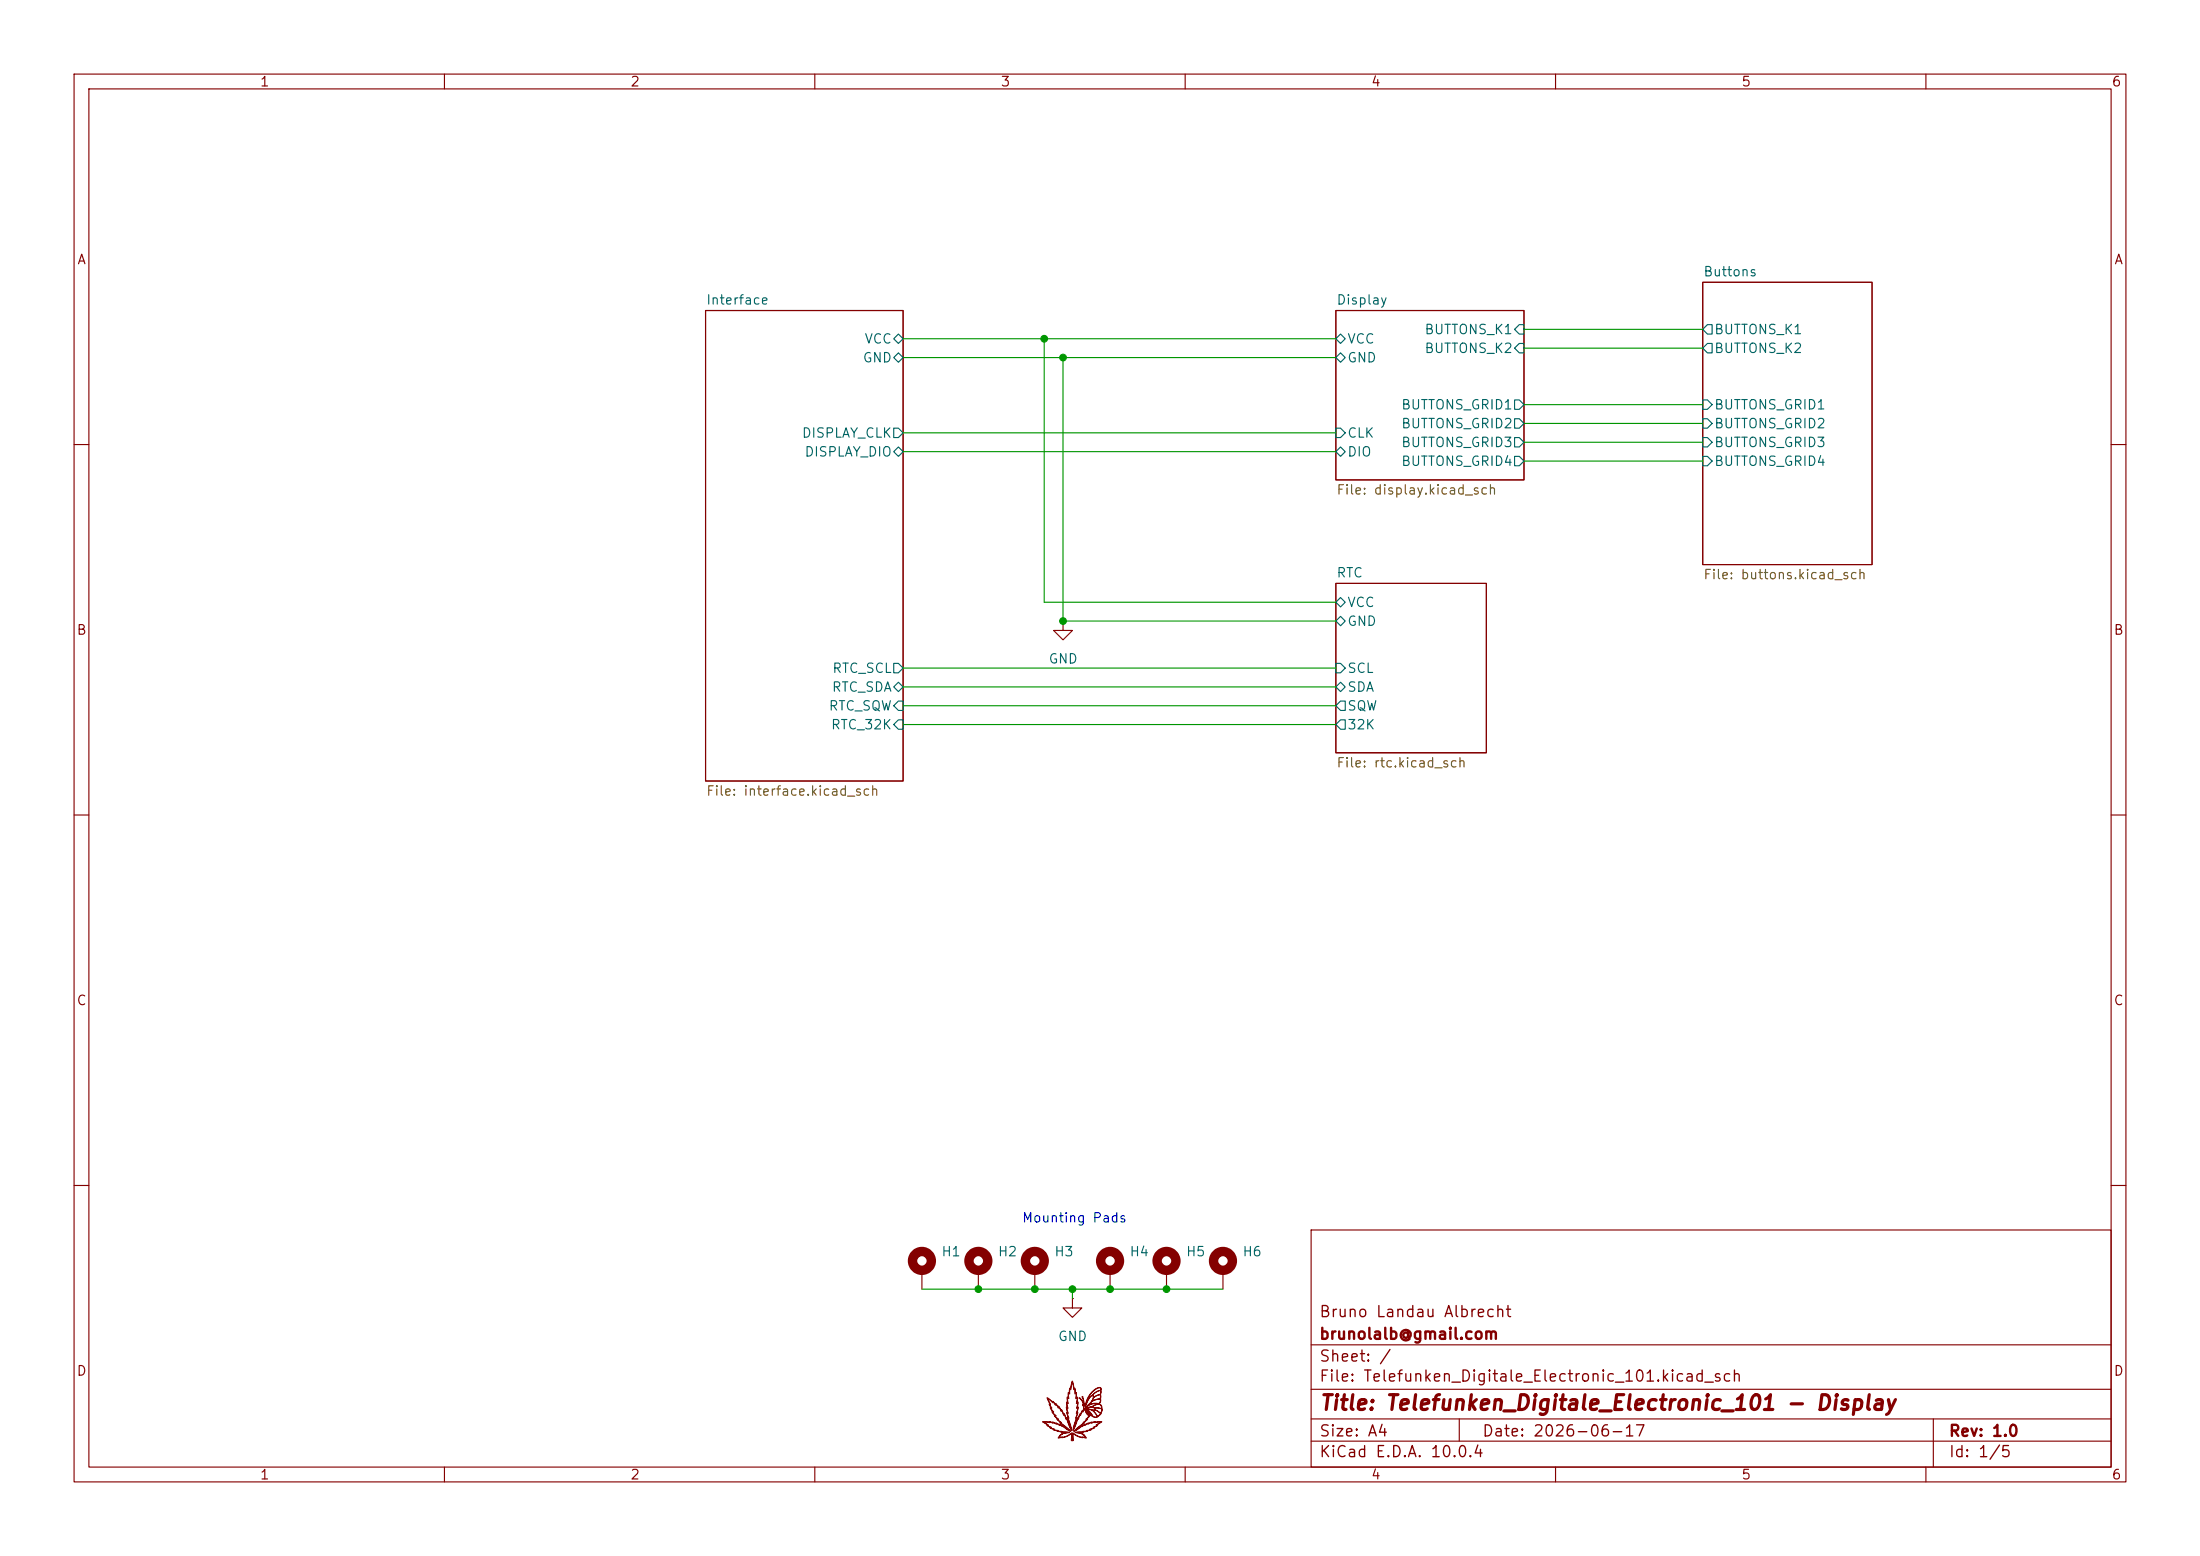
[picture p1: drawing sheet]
<svg xmlns="http://www.w3.org/2000/svg" width="297mm" height="210mm" viewBox="0 0 297 210" stroke-linecap="round" stroke-linejoin="round" font-family="sans-serif">
<g fill="none" stroke="#840000" stroke-width=".15">
<path d="M10 10h277v190h-277zM12 12h273v186h-273zM60 10v2M110 10v2M160 10v2M210 10v2M260 10v2M229.9 38.1h22.8v38.1h-22.8zM95.2 41.9h26.7v63.5h-26.7zM180.3 41.9h25.4v22.9h-25.4zM10 60h2M180.3 78.7h20.4v22.9h-20.4z"/>
<path d="M285 60h2M143.5 83.8v1.3h1.3l-1.3 1.3-1.3-1.3h1.3M143.5 83.8h.1M10 110h2M285 110h2M10 160h2M124.5 171.5v2.5M132.1 171.5v2.5M139.7 171.5v2.5M144.8 175.3v1.2h1.2l-1.2 1.3-1.3-1.3h1.3M144.8 175.3h.1M149.9 171.5v2.5"/>
<path d="M157.5 171.5v2.5M165.1 171.5v2.5M177 166h108v32h-108zM285 160h2M60 198v2M110 198v2M160 198v2M177 194.5h108M177 191.5h108M177 187.5h108M177 181.5h108M197 191.5v3"/>
<path d="M210 198v2M260 198v2M261 191.5v6.5"/>
</g>
<g fill="none" stroke="#006464" stroke-width=".15">
<path d="M120.6 48.3l.7-.7 .6 .7-.6 .6zM120.6 45.7l.7-.6 .6 .6-.6 .7zM120.6 57.8h.7l.6 .6-.6 .7h-.7zM180.3 45.7l.7-.6 .6 .6-.6 .7zM180.3 48.3l.7-.7 .6 .7-.6 .6zM180.3 57.8h.7l.6 .6-.6 .7h-.7zM204.5 56.5h.6l.6 .7-.6 .6h-.6zM204.5 59.1h.6l.6 .6-.6 .6h-.6zM204.5 54h.6l.6 .6-.6 .6h-.6zM205.1 46.4h.6v1.2h-.6l-.6-.6zM205.1 43.8h.6v1.3h-.6l-.6-.6zM229.9 56.5h.6l.6 .7-.6 .6h-.6z"/>
<path d="M229.9 59.1h.6l.6 .6-.6 .6h-.6zM229.9 47l.6-.6h.6v1.2h-.6zM229.9 54h.6l.6 .6-.6 .6h-.6zM230.5 43.8h.6v1.3h-.6l-.6-.6zM120.6 61l.7-.7 .6 .7-.6 .6zM180.3 61l.7-.7 .6 .7-.6 .6zM204.5 61.6h.6l.6 .6-.6 .7h-.6zM229.9 61.6h.6l.6 .6-.6 .7h-.6zM120.6 92.7l.7-.6 .6 .6-.6 .6zM120.6 89.5h.7l.6 .7-.6 .6h-.7zM121.3 97.2h.6v1.2h-.6l-.7-.6zM121.3 94.6h.6v1.3h-.6l-.7-.6z"/>
<path d="M180.3 81.3l.7-.7 .6 .7-.6 .6zM180.3 83.8l.7-.6 .6 .6-.6 .7zM180.3 89.5h.7l.6 .7-.6 .6h-.7zM180.3 92.7l.7-.6 .6 .6-.6 .6zM181 94.6h.6v1.3h-.6l-.7-.6zM181 97.2h.6v1.2h-.6l-.7-.6z"/>
</g>
<g fill="none" stroke="#840000" stroke-width="1.3">
<circle cx="124.5" cy="170.2" r="1.27"/>
<circle cx="132.1" cy="170.2" r="1.27"/>
<circle cx="139.7" cy="170.2" r="1.27"/>
<circle cx="149.9" cy="170.2" r="1.27"/>
<circle cx="157.5" cy="170.2" r="1.27"/>
<circle cx="165.1" cy="170.2" r="1.27"/>
</g>
<path d="M141.3 188.7l.8 .5 .1-.1 .3 .4v-.1l.4 .5v-.1l.3 .6 .1-.1 .3 .6 .1-.1 .2 .6h.1l.6 1.5-.5-1.6h.1l-.2-.6v-.1h.1l-.1-.7 .1 .1-.1-.7v-.1l.1 .1v-.7h.1v-.6h.2v-.6v-.1l.1 .1 .3-1 .2 1h.1l.1 .6h.1v.6h.2l-.1 .7 .1-.1v.1l-.1 .7 .2-.1-.2 .7h.1v.1l-.2 .6h.1l-.5 1.6 .6-1.5h.1l.2-.6 .1 .1 .2-.5v-.1l.1 .1 .1-.3v-.2l.5 1-.2-.7 .9 .9-.5-.6-.4-.4 .7 .7a.6 .6 0 0 0 .8 .4l-.2-.4-.5-.5 .4 .3 .4 .6 .4-.4a1.18 1.18 0 0 0-1.2-.5l-.8-.2 1 .2h.2l-.1-.3h.1l.1 .3 .7 .5v-.1a.36 .36 0 0 0 .1-.5 .36 .36 0 0 0-.4-.2h-.6l-.3-.1-.8 .1 .9-.1 .3 .1 .9 .1a.53 .53 0 0 0-.3-.6 .53 .53 0 0 0-.6 .2l-.5 .2 .9-.4a1.82 1.82 0 0 0-1.6 .5l-.1-.2 .1 .1 .3-.3a2.18 2.18 0 0 1 1.5-.2l.1-.3a.21 .21 0 0 0 0-.3 .21 .21 0 0 0-.3 .1l-.8 .2-.5 .5 .1-.1a2.35 2.35 0 0 1 1.5-.8v-.5a1.28 1.28 0 0 0-1.1 .9 .46 .46 0 0 0 0-.7 2.66 2.66 0 0 0-.9 1.4l-.1-.1-.1 .2-.1-.3a.1 .1 0 0 0 .1 .1 .1 .1 0 0 0 .1-.1 .11 .11 0 0 0-.2-.1l-.1 .1a.62 .62 0 0 0-.2-.7l-.2-.2a.88 .88 0 0 1 .6 .7l-.1-.5-.1-.4 .3 1.2h.1l.1-.2a1.36 1.36 0 0 1 .9-1.2l.1 .3 .9-.4 .1-.5-.5 .1-.7 .5 .5-.4 .6-.2a.21 .21 0 0 0 .1-.4 .21 .21 0 0 0-.4 .1 3.3 3.3 0 0 0-1.6 2.1 2.59 2.59 0 0 1 1.9-2.2l.2 .2-.1 1.6-.2 .4a1.03 1.03 0 0 1 .3 1.1 1.03 1.03 0 0 1-1 .7l-.5-.4-.2 .1 .1 .1-.4 .4 .1 .1-.5 .4h.1l-1.3 1.1 1-.7 .8-.3h.1l.4-.2v.1l.4-.1h.1h.8l-.6 .4 .1 .1-.5 .2 .1 .1-.5 .2v.1l-1 .3h-.9h.1a.71 .71 0 0 1 .7 .3l.2 .1 .3 .4-.5-.1a2.39 2.39 0 0 1-1.3-.5v.8a.15 .15 0 0 1-.2 .1 .15 .15 0 0 1-.1-.2v-.7a1.43 1.43 0 0 1-1.3 .5l-.4 .1 .4-.6 .8-.2h-.9l-1-.3 .1-.1-.6-.2 .1-.1-.4-.2v-.1l-.6-.4 .7 .4-.1 .1 .5 .2-.1 .1 .6 .2-.1 .1 .6 .1h-.1l.5 .1v.1h1.1l-1 .2-.5 .5 .9-.1 .9-.5v1h.1v-1l.9 .5 .9 .1-.5-.5-1-.2h1.1v-.1h.5l-.1-.1 .6-.1-.1-.1 .6-.2-.1-.1 .5-.2-.1-.1 .6-.4-.8 .1v-.1l-.5 .2 .1-.1-.5 .2v-.1l-.4 .3v-.1l-.4 .2-1.1 .7 1.4-1.2h-.2l.5-.4h-.1l.5-.5h-.2l.1-.1a.21 .21 0 0 0-.1-.4v.1a.15 .15 0 0 1 0 .2 .15 .15 0 0 1-.2-.1l-.2-.4a.14 .14 0 0 0-.1-.2 .14 .14 0 0 0-.1 .2l-.1 .2-.1-.1-.2 .6-.1-.2-.2 .6-.1-.1-.7 1.7 .5-1.7h-.1l.3-.7-.2 .1 .2-.8-.2 .1 .2-.8-.2 .1 .1-.8-.2 .2 .1-.8-.2 .1v-.7l-.1 .2-.2-1.1-.2 1.1-.2-.2v.7l-.1-.1v.8l-.2-.2 .1 .8h-.2l.2 .7-.2-.1 .2 .8-.1-.1 .2 .7h-.1l.5 1.7-.7-1.7-.1 .1-.2-.6-.1 .1-.3-.7-.1 .2-.3-.6v.1l-.4-.5v.2l-.3-.5-.1 .1-.7-.6 .4 .8-.1 .1 .3 .4h-.2l.5 .6h-.2l.5 .5h-.2l.5 .5h-.1l.5 .4h-.1l1.4 1.2-1.2-.7-.3-.2-.1 .1-.4-.3v.1l-.5-.2 .1 .1-.5-.2v.1l-.9-.1h.8h.1l.4 .1 .1-.1 .4 .2 .8 .3 1 .7-1.3-1.1h.1l-.5-.5h.1a.49 .49 0 0 1-.4-.5l-.4-.4 .1-.1-.3-.5h.1l-.3-.4 .1-.1z" fill="#840000" stroke="#840000" stroke-width=".14"/>
<g fill="none" stroke="#009600" stroke-width=".15">
<path d="M121.9 48.3h58.4M121.9 58.4h58.4M121.9 45.7h58.4M141 45.7v35.6h39.3M143.5 48.3v35.5h36.8M205.7 44.5h24.2M205.7 47h24.2M205.7 59.7h24.2M205.7 54.6h24.2M205.7 57.2h24.2M121.9 61h58.4M205.7 62.2h24.2"/>
<path d="M121.9 97.8h58.4M121.9 92.7h58.4M121.9 95.3h58.4M121.9 90.2h58.4M124.5 174h40.6M144.8 174v1.3"/>
</g>
<g fill="#009600" stroke="#009600" stroke-width=".14">
<circle cx="143.5" cy="83.8" r=".46"/>
<circle cx="132.1" cy="174" r=".46"/>
<circle cx="139.7" cy="174" r=".46"/>
<circle cx="149.9" cy="174" r=".46"/>
<circle cx="157.5" cy="174" r=".46"/>
<circle cx="143.5" cy="48.3" r=".46"/>
<circle cx="141" cy="45.7" r=".46"/>
<circle cx="144.8" cy="174" r=".46"/>
</g>
<text font-size="2" fill="#840000" x="178" y="190.8">Title: Telefunken_Digitale_Electronic_101 - Display</text>
<g font-size="1.5" fill="#840000">
<text x="178" y="178.2">Bruno Landau Albrecht</text>
<text x="178" y="184.2">Sheet: /</text>
<text x="178" y="181.2">brunolalb@gmail.com</text>
<text x="178" y="186.9">File: Telefunken_Digitale_Electronic_101.kicad_sch</text>
<text x="178" y="197.1">KiCad E.D.A. 10.0.4</text>
<text x="178" y="194.3">Size: A4</text>
<text x="200" y="194.3">Date: 2026-06-17</text>
<text x="263" y="194.3">Rev: 1.0</text>
<text x="263" y="197.1">Id: 1/5</text>
</g>
<g font-size="1.3" fill="#840000">
<text x="35" y="12">1</text>
<text x="85" y="12">2</text>
<text x="135" y="12">3</text>
<text x="185" y="12">4</text>
<text x="235" y="12">5</text>
<text x="285" y="12">6</text>
<text x="10.3" y="36">A</text>
<text x="285.3" y="36">A</text>
<text x="10.3" y="86">B</text>
<text x="285.3" y="86">B</text>
<text x="10.3" y="136">C</text>
<text x="285.3" y="136">C</text>
<text x="10.3" y="186">D</text>
<text x="285.3" y="186">D</text>
<text x="35" y="200">1</text>
<text x="85" y="200">2</text>
<text x="135" y="200">3</text>
<text x="185" y="200">4</text>
<text x="235" y="200">5</text>
<text x="285" y="200">6</text>
</g>
<g font-size="1.3" fill="#006464">
<text x="95.2" y="41.4">Interface</text>
<text x="180.3" y="41.4">Display</text>
<text x="229.9" y="37.6">Buttons</text>
<text x="116.6" y="46.7">VCC</text>
<text x="181.8" y="46.7">VCC</text>
<text x="192.2" y="48">BUTTONS_K2</text>
<text x="192.2" y="45.4">BUTTONS_K1</text>
<text x="231.3" y="45.4">BUTTONS_K1</text>
<text x="231.3" y="48">BUTTONS_K2</text>
<text x="116.4" y="49.2">GND</text>
<text x="181.8" y="49.2">GND</text>
<text x="108.2" y="59.4">DISPLAY_CLK</text>
<text x="181.8" y="59.4">CLK</text>
<text x="189.1" y="58.1">BUTTONS_GRID2</text>
<text x="189.1" y="55.6">BUTTONS_GRID1</text>
<text x="231.3" y="58.1">BUTTONS_GRID2</text>
<text x="231.3" y="55.6">BUTTONS_GRID1</text>
<text x="108.5" y="61.9">DISPLAY_DIO</text>
<text x="181.8" y="61.9">DIO</text>
<text x="189.1" y="60.7">BUTTONS_GRID3</text>
<text x="189.1" y="63.2">BUTTONS_GRID4</text>
<text x="231.3" y="63.2">BUTTONS_GRID4</text>
<text x="231.3" y="60.7">BUTTONS_GRID3</text>
<text x="180.3" y="78.3">RTC</text>
<text x="181.8" y="82.3">VCC</text>
<text x="141.5" y="89.9">GND</text>
<text x="181.8" y="84.8">GND</text>
<text x="112.2" y="93.7">RTC_SDA</text>
<text x="112.3" y="91.1">RTC_SCL</text>
<text x="181.8" y="91.1">SCL</text>
<text x="181.8" y="93.7">SDA</text>
<text x="111.8" y="96.2">RTC_SQW</text>
<text x="112.1" y="98.8">RTC_32K</text>
<text x="181.8" y="96.2">SQW</text>
<text x="181.8" y="98.8">32K</text>
<text x="127" y="169.9">H1</text>
<text x="134.6" y="169.9">H2</text>
<text x="142.2" y="169.9">H3</text>
<text x="152.4" y="169.9">H4</text>
<text x="160" y="169.9">H5</text>
<text x="167.6" y="169.9">H6</text>
<text x="142.7" y="181.3">GND</text>
</g>
<g font-size="1.3" fill="#725600">
<text x="180.3" y="67.1">File: display.kicad_sch</text>
<text x="229.9" y="78.5">File: buttons.kicad_sch</text>
<text x="95.2" y="107.7">File: interface.kicad_sch</text>
<text x="180.3" y="103.9">File: rtc.kicad_sch</text>
</g>
<text font-size="1.3" fill="#0000c2" x="137.9" y="165.3">Mounting Pads</text>
</svg>
